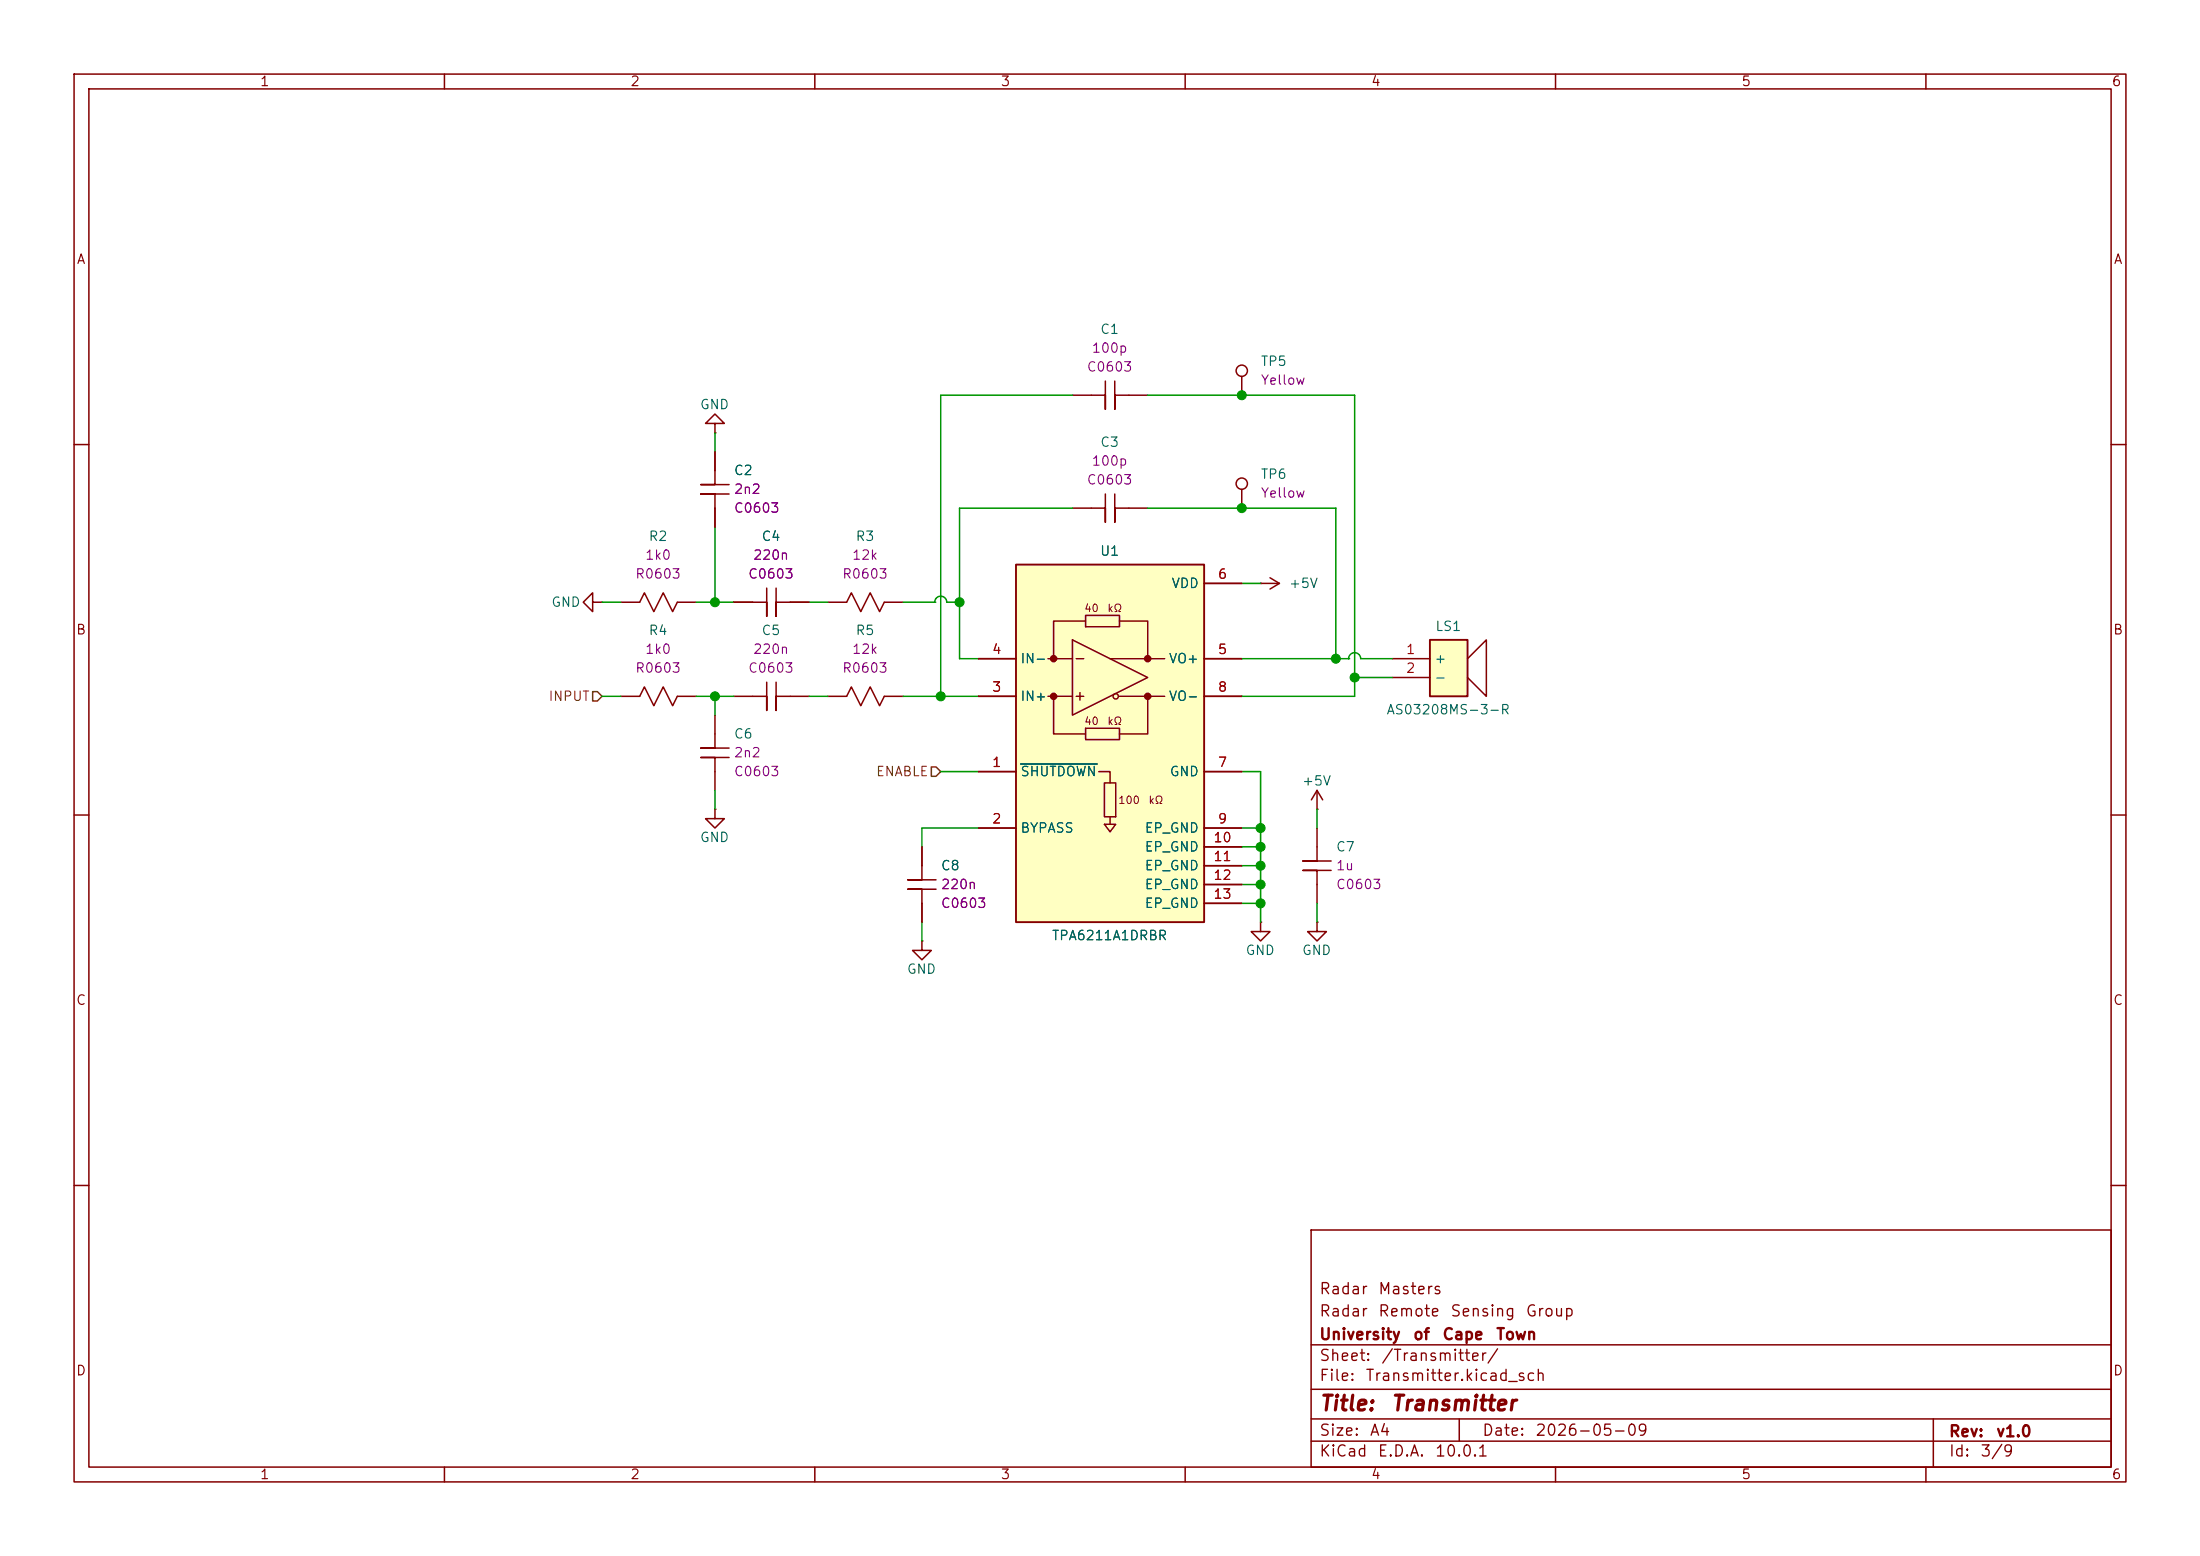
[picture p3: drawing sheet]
<svg xmlns="http://www.w3.org/2000/svg" width="297mm" height="210mm" viewBox="0 0 297 210" stroke-linecap="round" stroke-linejoin="round" font-family="sans-serif">
<g fill="none" stroke="#840000" stroke-width=".2">
<path d="M10 10h277v190h-277zM12 12h273v186h-273zM60 10v2M110 10v2M160 10v2M210 10v2M260 10v2M10 60h2M167.6 66v2.6M285 60h2M10 110h2M285 110h2"/>
<path d="M170.2 124.5v1.2h1.2l-1.2 1.3-1.3-1.3h1.3M170.2 124.5h.1M177.8 124.5v1.2h1.3l-1.3 1.3-1.3-1.3h1.3M177.8 124.5h.1M10 160h2M177 166h108v32h-108zM285 160h2M60 198v2M110 198v2M160 198v2M177 194.5h108M177 191.5h108"/>
<path d="M177 187.5h108M177 181.5h108M197 191.5v3M210 198v2M260 198v2M261 191.5v6.5"/>
<circle cx="167.6" cy="65.3" r=".76"/>
</g>
<path d="M193 86.4h5.1v7.6h-5.1z" fill="#ffffc2"/>
<g fill="none" stroke="#840000" stroke-width=".2">
<path d="M149.2 51.4v3.8v-1.9h-4.4M150.5 51.4v3.8v-1.9h4.4M167.6 50.8v2.5M149.2 66.7v3.8v-1.9h-4.4M150.5 66.7v3.8v-1.9h4.4M188 88.9h5M188 91.4h5M198.1 88.9l2.6-2.5v7.6l-2.6-2.6"/>
<circle cx="167.6" cy="50" r=".76"/>
</g>
<path d="M193 86.4h5.1v7.6h-5.1z" fill="none" stroke="#840000" stroke-width=".25"/>
<path d="M137.2 76.2h25.4v48.3h-25.4z" fill="#ffffc2"/>
<g fill="none" stroke="#840000" stroke-width=".2">
<path d="M141.5 88.9h.7M141.5 94h.7M144.8 86.4l10.1 5-10.1 5.1zM144.8 94h-2.6v5.1h4.4M145.3 88.9h1M145.3 94h1M145.8 93.5v1M146.6 83.8h-4.4v5.1h2.6M146.6 83.1h4.5v1.5h-4.5zM146.6 98.3h4.5v1.5h-4.5zM151.1 83.8h3.8v5.1h-5M151.1 94h3.8v5.1h-3.8"/>
<path d="M154.9 88.9h2.3M148.3 104.1h1.6v1.6M149.1 111.3h1.5l-.7 1zM149.1 105.7h1.5v4.5h-1.5zM149.9 110.2v1.1"/>
<circle cx="150.6" cy="94" r=".36"/>
</g>
<g fill="#840000" stroke="#840000" stroke-width=".38">
<circle cx="142.2" cy="88.9" r=".32"/>
<circle cx="142.2" cy="94" r=".32"/>
<circle cx="154.9" cy="88.9" r=".32"/>
</g>
<circle cx="154.9" cy="94" r=".19" fill="#840000"/>
<g fill="none" stroke="#840000" stroke-width=".2">
<path d="M96.5 57.2h1.3l-1.3-1.3-1.3 1.3h1.3v1.2M96.5 58.4h.1M96.5 61v4.4h-1.9h3.8M98.4 66.7h-3.8h1.9v4.4M103.5 79.4v3.8v-1.9h-4.4M104.8 79.4v3.8v-1.9h4.4M162.6 78.7h5M170.2 78.7h.1M170.2 78.7h2.5M171.4 78l1.3 .7M172.7 78.7l-1.3 .8M80 81.3v-1.3l-1.3 1.3 1.3 1.3v-1.3h1.3"/>
<path d="M81.3 81.3h.1M83.8 94h2.6l.6-1.3 1.3 2.6 1.2-2.6 1.3 2.6 .6-1.3h2.6M83.8 81.3h2.6l.6-1.3 1.3 2.6 1.2-2.6 1.3 2.6 .6-1.3h2.6M96.5 96.5v4.5h-1.9h3.8M103.5 92.1v3.8v-1.9h-4.4M104.8 92.1v3.8v-1.9h4.4M111.8 81.3h2.5l.6-1.3 1.3 2.6 1.3-2.6 1.2 2.6 .7-1.3h2.5M111.8 94h2.5l.6-1.3 1.3 2.6 1.3-2.6 1.2 2.6 .7-1.3h2.5M132.1 94h5.1M132.1 88.9h5.1M154.9 94h2.3M162.6 94h5"/>
<path d="M162.6 88.9h5M96.5 109.2v1.3h1.3l-1.3 1.3-1.3-1.3h1.3M96.5 109.2h.1M98.4 102.2h-3.8h1.9v4.5M124.5 114.3v4.4h-1.9h3.8M132.1 104.1h5.1M132.1 111.8h5.1M162.6 104.1h5M162.6 111.8h5M162.6 114.3h5M162.6 116.8h5M162.6 119.4h5"/>
<path d="M177.8 111.8v4.4h-1.9h3.8M177.8 109.2h.1M177.8 106.7v2.5M177.8 106.7l-.8 1.3M177.8 106.7l.8 1.3M179.7 117.5h-3.8h1.9v4.4M124.5 127v1.3h1.2l-1.2 1.2-1.3-1.2h1.3M124.5 127h.1M126.4 120h-3.8h1.9v4.5M162.6 121.9h5"/>
</g>
<circle cx="154.9" cy="94" r=".32" fill="#840000" stroke="#840000" stroke-width=".38"/>
<path d="M137.2 76.2h25.4v48.3h-25.4z" fill="none" stroke="#840000" stroke-width=".25"/>
<path d="M137.8 103.1h10.3" fill="none" stroke="#006464" stroke-width=".2"/>
<path d="M80 93.3h.6l.7 .7-.7 .6h-.6zM125.7 103.5h.7l.6 .6-.6 .7h-.7z" fill="none" stroke="#725600" stroke-width=".2"/>
<g fill="none" stroke="#009600" stroke-width=".2">
<path d="M96.5 58.4v2.6M144.8 53.3h-17.8v40.7M154.9 53.3h28v40.7h-15.3M96.5 71.1v10.2M144.8 68.6h-15.3v20.3h2.6M154.9 68.6h25.4v20.3M167.6 78.7h2.6M81.3 94h2.5M81.3 81.3h2.5M94 94h5.1M94 81.3h5.1M96.5 94v2.5"/>
<path d="M109.2 94h2.6M109.2 81.3h2.6M121.9 94h10.2M121.9 81.3h4.3M126.2 81.3h.1M126.2 81.3a.81 .81 0 0 1 .8-.8 .81 .81 0 0 1 .8 .8h1.7M167.6 88.9h14.5M182.1 88.9h.1M182.1 88.9a.81 .81 0 0 1 .8-.8 .81 .81 0 0 1 .8 .8h4.3M182.9 91.4h5.1M96.5 106.7v2.5M127 104.1h5.1"/>
<path d="M132.1 111.8h-7.6v2.5M167.6 104.1h2.6v20.4M167.6 116.8h2.6M167.6 119.4h2.6M167.6 114.3h2.6M167.6 111.8h2.6M177.8 109.2v2.6M124.5 124.5v2.5M167.6 121.9h2.6M177.8 121.9v2.6"/>
</g>
<g fill="#009600" stroke="#009600" stroke-width=".14">
<circle cx="182.9" cy="91.4" r=".61"/>
<circle cx="180.3" cy="88.9" r=".61"/>
<circle cx="170.2" cy="114.3" r=".61"/>
<circle cx="170.2" cy="111.8" r=".61"/>
<circle cx="170.2" cy="121.9" r=".61"/>
<circle cx="170.2" cy="116.8" r=".61"/>
<circle cx="170.2" cy="119.4" r=".61"/>
<circle cx="167.6" cy="68.6" r=".61"/>
<circle cx="167.6" cy="53.3" r=".61"/>
<circle cx="127" cy="94" r=".61"/>
<circle cx="96.5" cy="94" r=".61"/>
<circle cx="129.5" cy="81.3" r=".61"/>
<circle cx="96.5" cy="81.3" r=".61"/>
</g>
<g font-size="2" fill="#840000">
<text x="178" y="190.9">Title:</text>
<text x="187.7" y="190.9">Transmitter</text>
</g>
<g font-size="1.5" fill="#840000">
<text x="178" y="178.1">Radar</text>
<text x="178" y="175.1">Radar</text>
<text x="186" y="178.1">Remote</text>
<text x="186" y="175.1">Masters</text>
<text x="195.7" y="178.1">Sensing</text>
<text x="205.9" y="178.1">Group</text>
<text x="178" y="184.1">Sheet:</text>
<text x="178" y="181.2">University</text>
<text x="186.4" y="184.1">/Transmitter/</text>
<text x="190.7" y="181.2">of</text>
<text x="194.6" y="181.2">Cape</text>
<text x="201.9" y="181.2">Town</text>
<text x="178" y="186.8">File:</text>
<text x="184.2" y="186.8">Transmitter.kicad_sch</text>
<text x="178" y="197">KiCad</text>
<text x="178" y="194.2">Size:</text>
<text x="184.8" y="194.2">A4</text>
<text x="185.9" y="197">E.D.A.</text>
<text x="193.6" y="197">10.0.1</text>
<text x="200" y="194.2">Date:</text>
<text x="207.2" y="194.2">2026-05-09</text>
<text x="263" y="194.3">Rev:</text>
<text x="263" y="197">Id:</text>
<text x="267.2" y="197">3/9</text>
<text x="269.4" y="194.3">v1.0</text>
</g>
<g font-size="1.3" fill="#840000">
<text x="35" y="12">1</text>
<text x="85" y="12">2</text>
<text x="135" y="12">3</text>
<text x="185" y="12">4</text>
<text x="235" y="12">5</text>
<text x="285" y="12">6</text>
<text x="10.3" y="36">A</text>
<text x="285.3" y="36">A</text>
<text x="10.2" y="86">B</text>
<text x="285.2" y="86">B</text>
<text x="10.2" y="136">C</text>
<text x="285.2" y="136">C</text>
<text x="10.2" y="186">D</text>
<text x="285.2" y="186">D</text>
<text x="35" y="200">1</text>
<text x="85" y="200">2</text>
<text x="135" y="200">3</text>
<text x="185" y="200">4</text>
<text x="235" y="200">5</text>
<text x="285" y="200">6</text>
</g>
<g font-size="1.3" fill="#840084">
<text x="147.3" y="47.9">100p</text>
<text x="146.6" y="50.5">C0603</text>
<text x="170.1" y="52.2">Yellow</text>
<text x="146.6" y="65.7">C0603</text>
<text x="147.3" y="63.2">100p</text>
<text x="99" y="67">2n2</text>
<text x="99" y="69.5">C0603</text>
<text x="170.1" y="67.5">Yellow</text>
<text x="87" y="75.9">1k0</text>
<text x="101.6" y="75.9">220n</text>
<text x="114.9" y="75.9">12k</text>
<text x="85.7" y="78.4">R0603</text>
<text x="100.9" y="78.4">C0603</text>
<text x="113.6" y="78.4">R0603</text>
<text x="87" y="88.6">1k0</text>
<text x="101.6" y="88.6">220n</text>
<text x="114.9" y="88.6">12k</text>
<text x="85.7" y="91.1">R0603</text>
<text x="100.9" y="91.1">C0603</text>
<text x="113.6" y="91.1">R0603</text>
<text x="99" y="102.5">2n2</text>
<text x="99" y="105.1">C0603</text>
<text x="180.3" y="117.8">1u</text>
<text x="126.9" y="120.3">220n</text>
<text x="126.9" y="122.9">C0603</text>
<text x="180.3" y="120.3">C0603</text>
</g>
<g font-size="1.3" fill="#006464">
<text x="148.4" y="45.4">C1</text>
<text x="170.1" y="49.7">TP5</text>
<text x="94.4" y="55.5">GND</text>
<text x="99" y="64.4">C2</text>
<text x="148.4" y="60.6">C3</text>
<text x="170.1" y="64.9">TP6</text>
<text x="87.5" y="73.3">R2</text>
<text x="102.7" y="73.3">C4</text>
<text x="115.4" y="73.3">R3</text>
<text x="148.4" y="75.3">U1</text>
<text x="74.3" y="82.2">GND</text>
<text x="158.1" y="79.7">VDD</text>
<text x="173.9" y="79.7">+5V</text>
<text x="87.5" y="86">R4</text>
<text x="102.7" y="86">C5</text>
<text x="115.4" y="86">R5</text>
<text x="137.7" y="89.8">IN-</text>
<text x="157.7" y="89.8">VO+</text>
<text x="193.5" y="89.8">+</text>
<text x="193.7" y="85.5">LS1</text>
<text x="137.7" y="94.9">IN+</text>
<text x="157.7" y="94.9">VO-</text>
<text x="193.5" y="92.4">-</text>
<text x="99" y="100">C6</text>
<text x="187.1" y="96.7">AS03208MS-3-R</text>
<text x="137.7" y="105.1">SHUTDOWN</text>
<text x="157.8" y="105.1">GND</text>
<text x="175.7" y="106.3">+5V</text>
<text x="94.4" y="114">GND</text>
<text x="137.7" y="112.7">BYPASS</text>
<text x="154.4" y="112.7">EP_GND</text>
<text x="126.9" y="117.8">C8</text>
<text x="154.4" y="115.2">EP_GND</text>
<text x="154.4" y="117.8">EP_GND</text>
<text x="180.3" y="115.2">C7</text>
<text x="154.4" y="120.3">EP_GND</text>
<text x="154.4" y="122.9">EP_GND</text>
<text x="122.3" y="131.7">GND</text>
<text x="141.9" y="127.2">TPA6211A1DRBR</text>
<text x="168.1" y="129.2">GND</text>
<text x="175.7" y="129.2">GND</text>
</g>
<g font-size="1.3" fill="#a90000">
<text x="164.3" y="78.4">6</text>
<text x="133.8" y="88.6">4</text>
<text x="164.3" y="88.6">5</text>
<text x="189.7" y="88.6">1</text>
<text x="133.8" y="93.7">3</text>
<text x="164.3" y="93.7">8</text>
<text x="189.7" y="91.1">2</text>
<text x="133.8" y="103.8">1</text>
<text x="164.3" y="103.8">7</text>
<text x="133.8" y="111.5">2</text>
<text x="163.7" y="114">10</text>
<text x="164.3" y="111.5">9</text>
<text x="163.7" y="116.5">11</text>
<text x="163.7" y="119.1">12</text>
<text x="163.7" y="121.6">13</text>
</g>
<g font-size="1.3" fill="#725600">
<text x="74" y="94.9">INPUT</text>
<text x="118.2" y="105.1">ENABLE</text>
</g>
<g font-size="1" fill="#840000">
<text x="146.3" y="82.9">40</text>
<text x="149.4" y="82.9">kΩ</text>
<text x="146.3" y="98.1">40</text>
<text x="149.4" y="98.1">kΩ</text>
<text x="150.9" y="108.8">100</text>
<text x="155" y="108.8">kΩ</text>
</g>
</svg>
